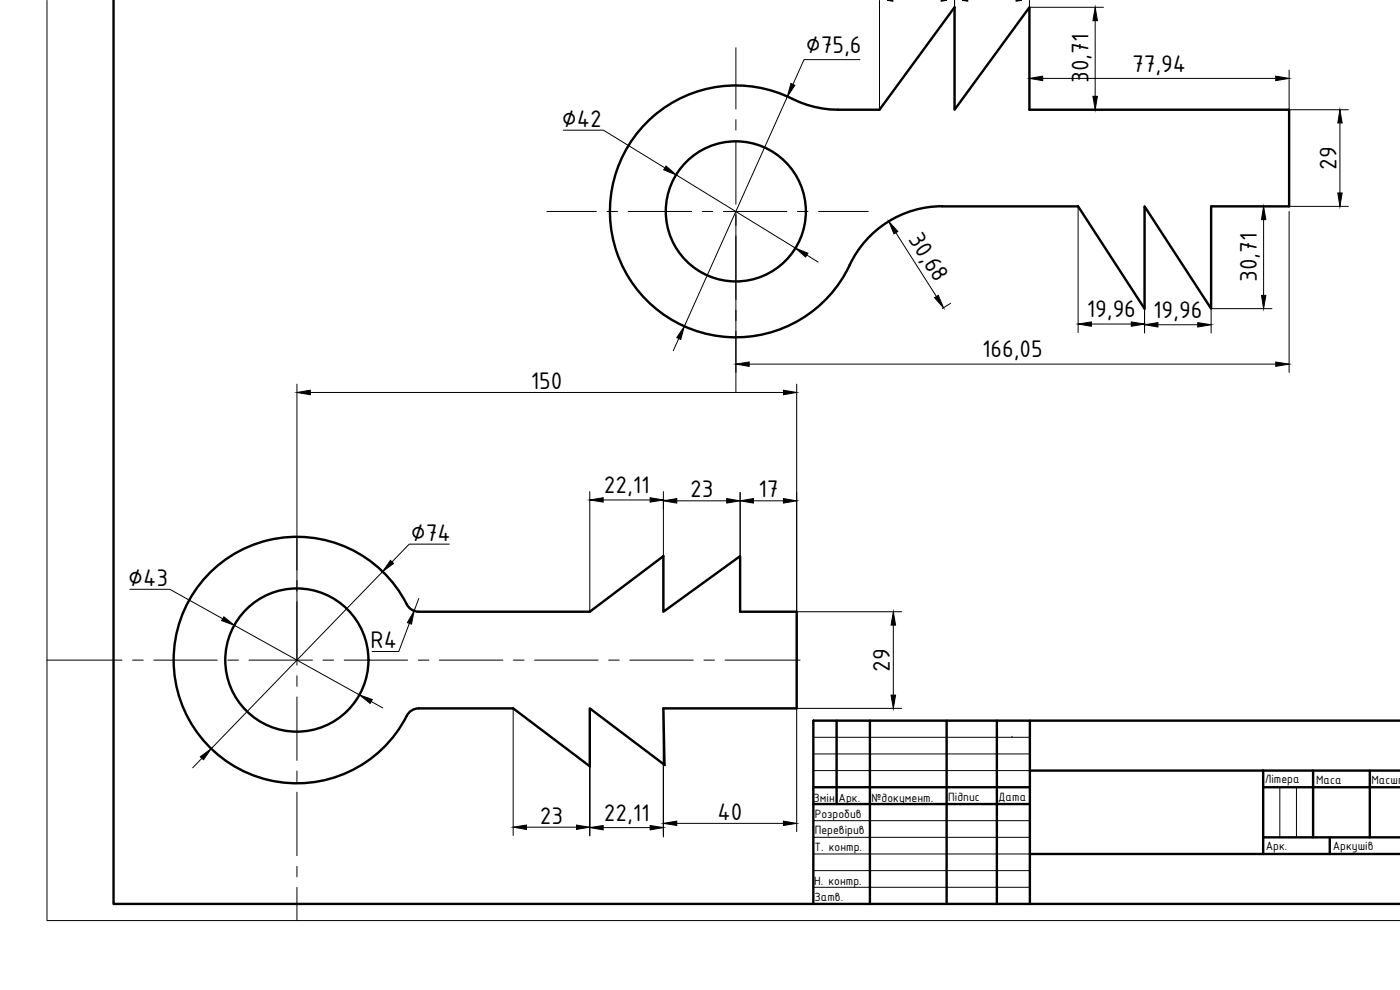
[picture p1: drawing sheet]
<svg xmlns="http://www.w3.org/2000/svg" width="420mm" height="297mm" viewBox="0 0 420 297" stroke-linecap="round" stroke-linejoin="round" font-family="sans-serif">
<!-- layer: r-tonka -->
<path d="M14.1 .1v276.1h406.1M244.1 226.2h64.9M244.1 231.2h65M244.2 221.2h65M303.7 221.2h.1M384.1 236.2v15M389.1 236.2v15M244.1 246.2h65M244.1 251.2h65M244.1 256.2h65M244.1 266.2h64.9M244.1 261.2h65" fill="none" stroke="#000" stroke-width=".3"/>
<!-- layer: r-kontyr -->
<g fill="none" stroke="#000" stroke-width=".72">
<path d="M34.1 .1v271.1h386.1M244.1 216.2v55M244.2 216.2h176M251.1 216.2v25M261.1 216.2v55M284.1 216.2v55M299.2 216.2v55M309.1 216.2v55M244.1 236.2h65M309.1 231.2h111.1M379.1 236.2h41.1M379.1 231.2v25"/>
<path d="M394.1 231.2v20M411.1 231.2v20M244.1 241.2h65M309.1 256.2h111.1M379.1 251.2h41.1M399.1 251.2v5"/>
</g>
<!-- layer: 0 -->
<path d="M244.1 216.2h.1M379.1 231.2h.1M244.1 241.2h.1M394.1 251.2h.1M261.1 271.2h.1" fill="none" stroke="#000" stroke-width=".3"/>
<!-- layer: osi -->
<g fill="none" stroke="#000" stroke-width=".3">
<path d="M220.9 14.3v18.4M220.9 35.9v3.2M220.9 42.2v19.1M164.1 63.4h14.9M182.2 63.4h3.1M188.5 63.4h19.1M210.7 63.4h3.2M217.1 63.4h19M220.9 64.5v3.1M220.9 70.8v19.1M239.3 63.4h3.2M245.7 63.4h14.9"/>
<path d="M220.9 93v3.2M220.9 99.4v18.4M89.1 161.1v9.9M89.1 174.2v3.2M14.1 198.1h22.5M39.8 198.1h3.2M46.1 198.1h19.1M68.4 198.1h3.1M74.7 198.1h19.1M89.1 180.5v19.1M96.9 198.1h3.2M103.3 198.1h19"/>
<path d="M125.5 198.1h3.2M131.9 198.1h19M154.1 198.1h3.2M160.4 198.1h19.1M182.7 198.1h3.1M189 198.1h19.1M211.2 198.1h3.2M217.6 198.1h22.5M89.1 202.8v3.1M89.1 209.1v19.1M89.1 231.3v3.2M89.1 237.7v19"/>
<path d="M89.1 259.9v3.2M89.1 266.3v9.9"/>
</g>
<!-- layer: kontyr -->
<g fill="none" stroke="#000" stroke-width=".72">
<path d="M194.3 36.5a38.2 38.2 0 0 1 45.6-5.9 31 31 0 0 0 11.6 2.3h12.4l22.6-30.7v30.7l22.4-30.7v30.7h78v29h-23.4v30.7l-20-30.7v30.7l-19.9-30.7h-40.8a31 31 0 0 0-28.8 19.5 37.8 37.8 0 0 1-55.9 12.2 37.8 37.8 0 0 1-3.8-57.1zM199.4 229.6l-.3-17.1h40v-29h-17v-16.6l-23 16.6v-16.6l-22.1 16.6h-51.3l-1.3-.2-1.1-.5a7.8 7.8 0 0 1-2.3-3.5 37 37 0 0 0-56.5-8.8 37 37 0 0 0 2.3 57.2 37 37 0 0 0 55.6-13.5l1.4-1.2 1.9-.5h28.3l23 17.4M199.5 229.5l-22.5-17v17.5"/>
<circle cx="220.8" cy="63.4" r="21"/>
<circle cx="89.1" cy="198" r="21.5"/>
</g>
<!-- layer: dopom -->
<path d="M199.1 166.9v16.6M222.1 166.9v16.6M177 212.5v35.7M199.1 212.5v38.6" fill="none" stroke="#000" stroke-width=".3"/>
<!-- layer: dim -->
<g fill="none" stroke="#000" stroke-width=".3">
<path d="M258.1 17.9h-16.8l-3.3 7.4M263.9 .1v32.8M286.5 .1v32.8M308.9 .1v32.8h22.3M308.9 2.2h22.3M328.7 6.2v22.7M169.1 39.1h12l18.4 11.3M236.3 29l-30.9 68.9M312.9 23.5h70M386.9 21v11.9h17.8M402.1 36.9v21M202.9 52.5l35.8 22"/>
<path d="M220.9 63.4v48.3M242.1 76.5l3.4 2.1M268.9 65.1l-2.5 1.6M268.9 69.8l12.2 19.2M323.6 61.9v37.9M343.5 61.9v38M379.2 65.9v22.7M381.7 61.9h-18.2v38M386.9 61.9h17.8M386.9 63.4v48.3M285.3 91l-2.5 1.6M327.5 97.2h12"/>
<path d="M347.5 97.4h12M363.5 92.6h18.2M89.1 115.3v82.8M93.1 117.8h142M203.7 101.6l-1.6 3.6M224.8 109.2h158.1M239.1 115.3v82.8M177 147.5v36M181 150h14.1M199.1 147.5v36M203.1 150.3h15M222.1 147.8v35.7"/>
<path d="M226.1 150.3h9M38.9 176.8h12.1l15.8 8.9M114.9 171.5l-51.5 53.1M125.7 179.6l-1.4 3.7M134.8 163.3h-12l-5.2 5.3M70.3 187.6l37.6 20.9M122.9 187.1l-3.2 8.4h-8M239.1 183.5h31.5M268.1 187.6v21M111.4 210.5l3.5 1.9M154 212.5v38.2M177 212.5v38.3"/>
<path d="M199.1 212.5v38.3M239.1 212.5h31.5M60.6 227.5l-2.8 2.9M158 248.2h15M181 248.3h14.1M199.1 249.5v-37h40v37M203.1 247h32"/>
</g>
<g fill="#000" stroke="#000" stroke-width=".3">
<path d="M266.3 .1h1.7v.3zM282.4 .1h1.7l-1.7 .3zM288.8 .1h1.6v.3zM304.9 .1h1.7l-1.7 .3zM328.7 2.2l.7 4h-1.4zM237.4 25l1.1 .6-2.2 3.4zM308.9 23.5l4-.7v1.4zM328 28.9h1.4l-.7 4zM382.9 22.8l4 .7-4 .7zM402.1 32.9l.7 4h-1.3zM199.9 49.8l3 2.7-3.7-1.5zM401.5 57.9h1.3l-.7 4z"/>
<path d="M238.7 74.5l3.8 1.5-.7 1.1zM266.7 66.4l2.8 3.1-1.2 .7zM379.2 61.9l.7 4h-1.3zM280.5 89.3l1.1-.7 1.6 3.8zM323.6 97.2l3.9-.6v1.3zM339.5 96.6l4 .6-4 .7zM343.5 97.4l4-.6v1.3zM359.5 96.8l4 .6-4 .7zM378.6 88.6h1.3l-.7 4zM89.1 117.8l4-.7v1.3zM205.4 97.9l-1.1 3.9-1.2-.5zM220.9 109.2l3.9-.6v1.3z"/>
<path d="M235.1 117.1l4 .7-4 .6zM382.9 108.6l4 .6-4 .7zM177 150l4-.7v1.4zM195.1 149.3l4 .7-4 .7zM199.1 150.3l4-.7v1.3zM218.1 149.6l4 .7-4 .6zM222.1 150.3l4-.7v1.3zM235.1 149.6l4 .7-4 .6zM117.2 168.1l.9 1-3.2 2.4zM67.2 185.1l3.1 2.5-3.8-1.4zM124.3 183.3l-.8 4-1.2-.5zM268.1 183.5l.7 4.1h-1.4z"/>
<path d="M107.9 208.5l3.8 1.4-.6 1.2zM267.4 208.6h1.4l-.7 3.9zM60.1 227.1l3.3-2.5-2.3 3.4zM154 248.2l4-.6v1.3zM173 247.6l4 .6-4 .7zM177 248.3l4-.6v1.3zM195.1 247.7l4 .6-4 .7zM199.1 247l4-.6v1.3zM235.1 246.4l4 .6-4 .7z"/>
</g>
<g font-size="7.8">
<text x="241.8" y="15.9">∅75,6</text>
<text x="339.8" y="21.5">77,94</text>
<text x="326.7" y="24.9" transform="rotate(-90 326.7 24.9)">30,71</text>
<text x="168.6" y="38">∅42</text>
<text x="401.2" y="50.9" transform="rotate(-90 401.2 50.9)">29</text>
<text x="272.4" y="71.7" transform="rotate(58 272.4 71.7)">30,68</text>
<text x="377.2" y="84.7" transform="rotate(-90 377.2 84.7)">30,71</text>
<text x="326.2" y="95.2">19,96</text>
<text x="346.1" y="95.4">19,96</text>
<text x="294.7" y="107.3">166,05</text>
<text x="159.3" y="116.7">150</text>
<text x="181.2" y="148">22,11</text>
<text x="207.1" y="149.3">23</text>
<text x="227.6" y="149.3">17</text>
<text x="123.3" y="162.2">∅74</text>
<text x="38.5" y="175.8">∅43</text>
<text x="111.2" y="194.5">R4</text>
<text x="267.1" y="201.6" transform="rotate(-90 267.1 201.6)">29</text>
<text x="162" y="247.2">23</text>
<text x="181.2" y="246.3">22,11</text>
<text x="215.3" y="246">40</text>
</g>
<g font-size="3.9">
<text x="379.6" y="234.9">Літера</text>
<text x="395" y="235.2">Маса</text>
<text x="411.6" y="235.2">Масшт</text>
<text x="244.2" y="240.5">Змін</text>
<text x="244.5" y="245.6">Розробив</text>
<text x="251.7" y="240.7">Арк.</text>
<text x="261.6" y="240.6">№документ.</text>
<text x="284.6" y="240.4">Підпис</text>
<text x="299.6" y="240.4">Дата</text>
<text x="244.5" y="250.2">Перевірив</text>
<text x="244.5" y="255.5">Т. контр.</text>
<text x="379.9" y="254.9">Арк.</text>
<text x="400" y="255.1">Аркушів</text>
<text x="244.4" y="265.4">Н. контр.</text>
<text x="244.4" y="270.2">Затв.</text>
</g>
</svg>
